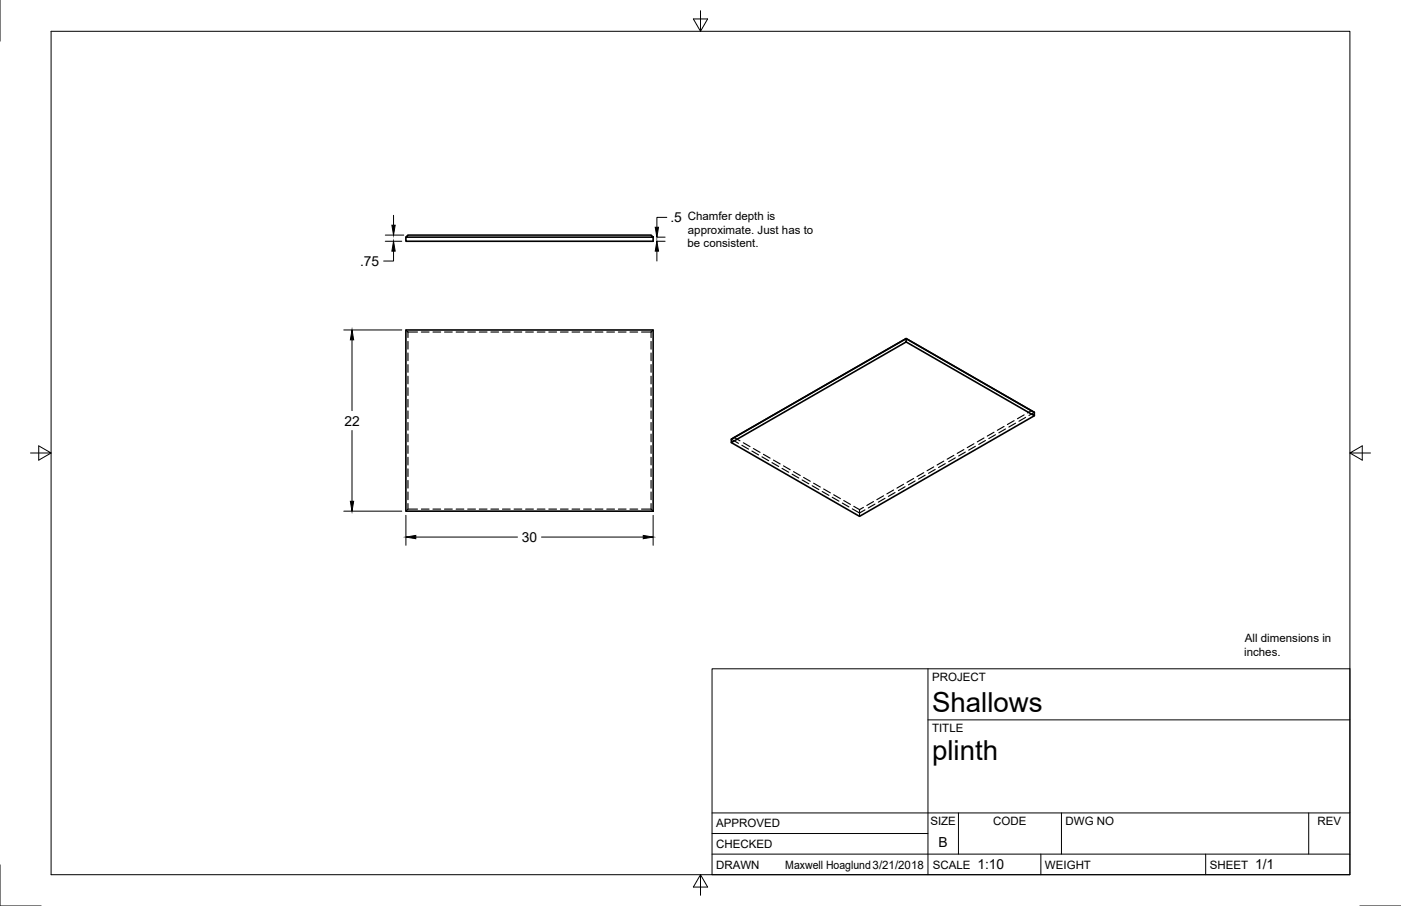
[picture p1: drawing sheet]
<svg xmlns="http://www.w3.org/2000/svg" width="432mm" height="279mm" viewBox="0 0 432 279" stroke-linecap="round" stroke-linejoin="round" font-family="sans-serif">
<!-- layer: Visible -->
<path d="M125.1 73.1v1.3h76.2v-1.3l-.6-.6h-75l-.6 .6h76.2M125.1 101.8h76.2v55.8h-76.2zM279.3 104.4l39.5 22.8M279.3 105.5l-53.9 31v-1.1l53.9-31v1.1l39.5 22.7v-1M318.8 127.2l-39.5-22.8-53.9 31M318.8 128.2l-53.9 31-39.5-22.7" fill="none" stroke="#000" stroke-width=".5"/>
<!-- layer: Hidden -->
<g fill="none" stroke="#000" stroke-width=".35">
<path d="M125.1 101.8l.6 .6M125.7 102.4v1.7M125.7 105.3v2.4M125.7 108.9v2.3M125.7 112.4v2.4M125.7 116v2.4M125.7 119.6v2.4M125.7 102.4h3M129.9 102.4h2.3M133.4 102.4h2.4M137 102.4h2.4M140.6 102.4h2.4"/>
<path d="M144.2 102.4h2.3M147.7 102.4h2.4M151.3 102.4h2.4M154.9 102.4h2.3M158.4 102.4h2.4M162 102.4h2.4M165.6 102.4h2.4M169.2 102.4h2.3M172.7 102.4h2.4M176.3 102.4h2.4M179.9 102.4h2.4M183.4 102.4h2.4"/>
<path d="M187 102.4h2.4M190.6 102.4h2.4M194.2 102.4h2.3M197.7 102.4h3M200.7 102.4v1.7M200.7 105.3v2.4M200.7 108.9v2.3M200.7 112.4v2.4M200.7 116v2.4M200.7 119.6v2.4M201.3 101.8l-.6 .6M125.7 123.2v2.3"/>
<path d="M125.7 126.7v2.4M125.7 130.3v2.4M125.7 133.9v2.3M125.7 137.4v2.4M200.7 123.2v2.3M200.7 126.7v2.4M200.7 130.3v2.4M200.7 133.9v2.3M200.7 137.4v2.4M225.4 135.4l2.2 1.3M226.3 134.9l1.8 1M228.6 137.3l2.1 1.2"/>
<path d="M229.1 136.5l2.1 1.2M231.7 139.1l2.1 1.2M232.2 138.3l2.1 1.2M297.1 138.6l-2.1 1.2M297.5 139.4l-2 1.2M300.2 136.9l-2.1 1.1M300.6 137.6l-2 1.2M303.3 135.1l-2.1 1.2M303.7 135.9l-2 1.1M306.4 133.3l-2.1 1.2M306.8 134.1l-2.1 1.2M309.5 131.5l-2.1 1.2"/>
<path d="M309.9 132.3l-2.1 1.2M312.6 129.7l-2.1 1.2M313 130.5l-2.1 1.2M315.7 127.9l-2.1 1.2M316.1 128.7l-2.1 1.2M317.9 126.7l-1.2 .7M318.8 127.2l-1.7 .9M125.7 141v2.4M125.7 144.6v2.4M125.7 148.2v2.3M125.7 151.7v2.4M125.7 155.3v1.7"/>
<path d="M128.7 157h-3l-.6 .6M129.9 157h2.3M133.4 157h2.4M137 157h2.4M140.6 157h2.4M144.2 157h2.3M147.7 157h2.4M151.3 157h2.4M154.9 157h2.3M158.4 157h2.4M162 157h2.4M165.6 157h2.4"/>
<path d="M169.2 157h2.3M172.7 157h2.4M176.3 157h2.4M179.9 157h2.4M183.4 157h2.4M187 157h2.4M190.6 157h2.4M194.2 157h2.3M197.7 157h3l.6 .6M200.7 141v2.4M200.7 144.6v2.4M200.7 148.2v2.3"/>
<path d="M200.7 151.7v2.4M200.7 155.3v1.7M234.8 140.9l2.1 1.2M235.3 140.1l2 1.2M237.9 142.7l2.1 1.2M238.4 141.9l2 1.2M241 144.4l2.1 1.2M241.5 143.7l2 1.2M244.1 146.2l2.1 1.2M244.6 145.5l2 1.1M247.2 148l2.1 1.2M247.7 147.2l2 1.2"/>
<path d="M250.3 149.8l2.1 1.2M250.8 149l2 1.2M253.4 151.6l2.1 1.2M253.9 150.8l2 1.2M256.5 153.4l2.1 1.1M257 152.6l2 1.2M259.6 155.1l2.1 1.2M260 154.4l2.1 1.2M262.7 156.9l2.2 1.3M263.1 156.1l1.8 1.1M264.9 158.2v1M266.1 156.5l-1.2 .7v1"/>
<path d="M266.6 157.2l-1.7 1M269.2 154.7l-2 1.2M269.7 155.5l-2.1 1.1M272.3 152.9l-2 1.2M272.8 153.7l-2.1 1.2M275.4 151.1l-2.1 1.2M275.9 151.9l-2.1 1.2M278.5 149.3l-2.1 1.2M279 150.1l-2.1 1.2M281.6 147.6l-2.1 1.1M282.1 148.3l-2.1 1.2M284.7 145.8l-2.1 1.2"/>
<path d="M285.1 146.5l-2 1.2M287.8 144l-2.1 1.2M288.2 144.8l-2 1.2M290.9 142.2l-2.1 1.2M291.3 143l-2 1.2M294 140.4l-2.1 1.2M294.4 141.2l-2 1.2"/>
</g>
<!-- layer: Border -->
<path d="M0 0v12.7M15.7 9.7h400.4v260h-400.4zM215.9 3.3v6.4l-2.2-3.9h4.4l-2.2 3.9M9.4 139.7h6.3l-3.8-2.2v4.4l3.8-2.2M416.1 139.7l3.8 2.2v-4.4l-3.8 2.2h6.3M0 266.7v12.7h12.7M215.9 269.7l2.2 3.9h-4.4l2.2-3.9v6.4M419.1 279.4h12.7" fill="none" stroke="#000" stroke-width=".31"/>
<!-- layer: Titleblock -->
<path d="M219.5 206.2h196.6v63.5h-196.6zM286 206.2v63.5M286 222h130.1M219.5 257h66.5M219.5 250.7h196.6M295.4 250.7v12.7M327.2 250.7v12.7M403.4 250.7v12.7M219.5 263.4h196.6M320.8 263.4v6.3M371.6 263.4v6.3" fill="none" stroke="#000" stroke-width=".31"/>
<!-- layer: Dimensions -->
<g fill="none" stroke="#000" stroke-width=".31">
<path d="M118.8 72.5h5.7M118.8 74.4h5M121.3 77.5v3h-3.1M121.3 66.4v3.1M202.5 77.5v3M202.6 74.4h2.4M202.6 73.1h2.4M205.5 67h-3v3.1M106 101.8h17.8M108.5 104.8v21.8M108.5 132.8v21.8M106 157.6h17.8"/>
<path d="M125.1 158.9v9.3M201.3 158.9v9.3M128.1 165.6h31.4M166.9 165.6h31.4"/>
</g>
<path d="M120.8 69.5h1l-.5 3zM121.3 74.4l.5 3.1h-1zM202.5 74.4l.5 3.1h-1zM202 70.1h1l-.5 3zM108.5 101.8l.5 3h-1zM108 154.6h1l-.5 3zM125.1 165.6l3-.5v1zM198.3 165.1l3 .5-3 .5z" fill="#000" stroke="#000" stroke-width=".31"/>
<g font-size="8.5">
<text x="287.3" y="219.5">Shallows</text>
<text x="287.3" y="234.4">plinth</text>
</g>
<g font-size="4.3">
<text x="206.6" y="68.5">.5</text>
<text x="111" y="82">.75</text>
<text x="106.2" y="131.2">22</text>
<text x="160.8" y="167.1">30</text>
<text x="289.3" y="261.2">B</text>
<text x="301.2" y="268.1">1:10</text>
<text x="386.8" y="268.1">1/1</text>
</g>
<g font-size="3.5">
<text x="212" y="67.8">Chamfer depth is</text>
<text x="211.9" y="76.3">be consistent.</text>
<text x="212" y="72">approximate. Just has to</text>
<text x="383.5" y="202.3">inches.</text>
<text x="383.7" y="198.1">All dimensions in</text>
<text x="287.3" y="210.1">PROJECT</text>
<text x="287.3" y="225.8">TITLE</text>
<text x="220.7" y="255.1">APPROVED</text>
<text x="286.8" y="254.5">SIZE</text>
<text x="306.2" y="254.5">CODE</text>
<text x="328.4" y="254.5">DWG NO</text>
<text x="406.1" y="254.5">REV</text>
<text x="220.7" y="261.5">CHECKED</text>
<text x="220.7" y="267.8">DRAWN</text>
<text x="242" y="267.8">Maxwell Hoaglund3/21/2018</text>
<text x="287.5" y="267.8">SCALE</text>
<text x="322.1" y="267.8">WEIGHT</text>
<text x="372.9" y="267.8">SHEET</text>
</g>
</svg>
